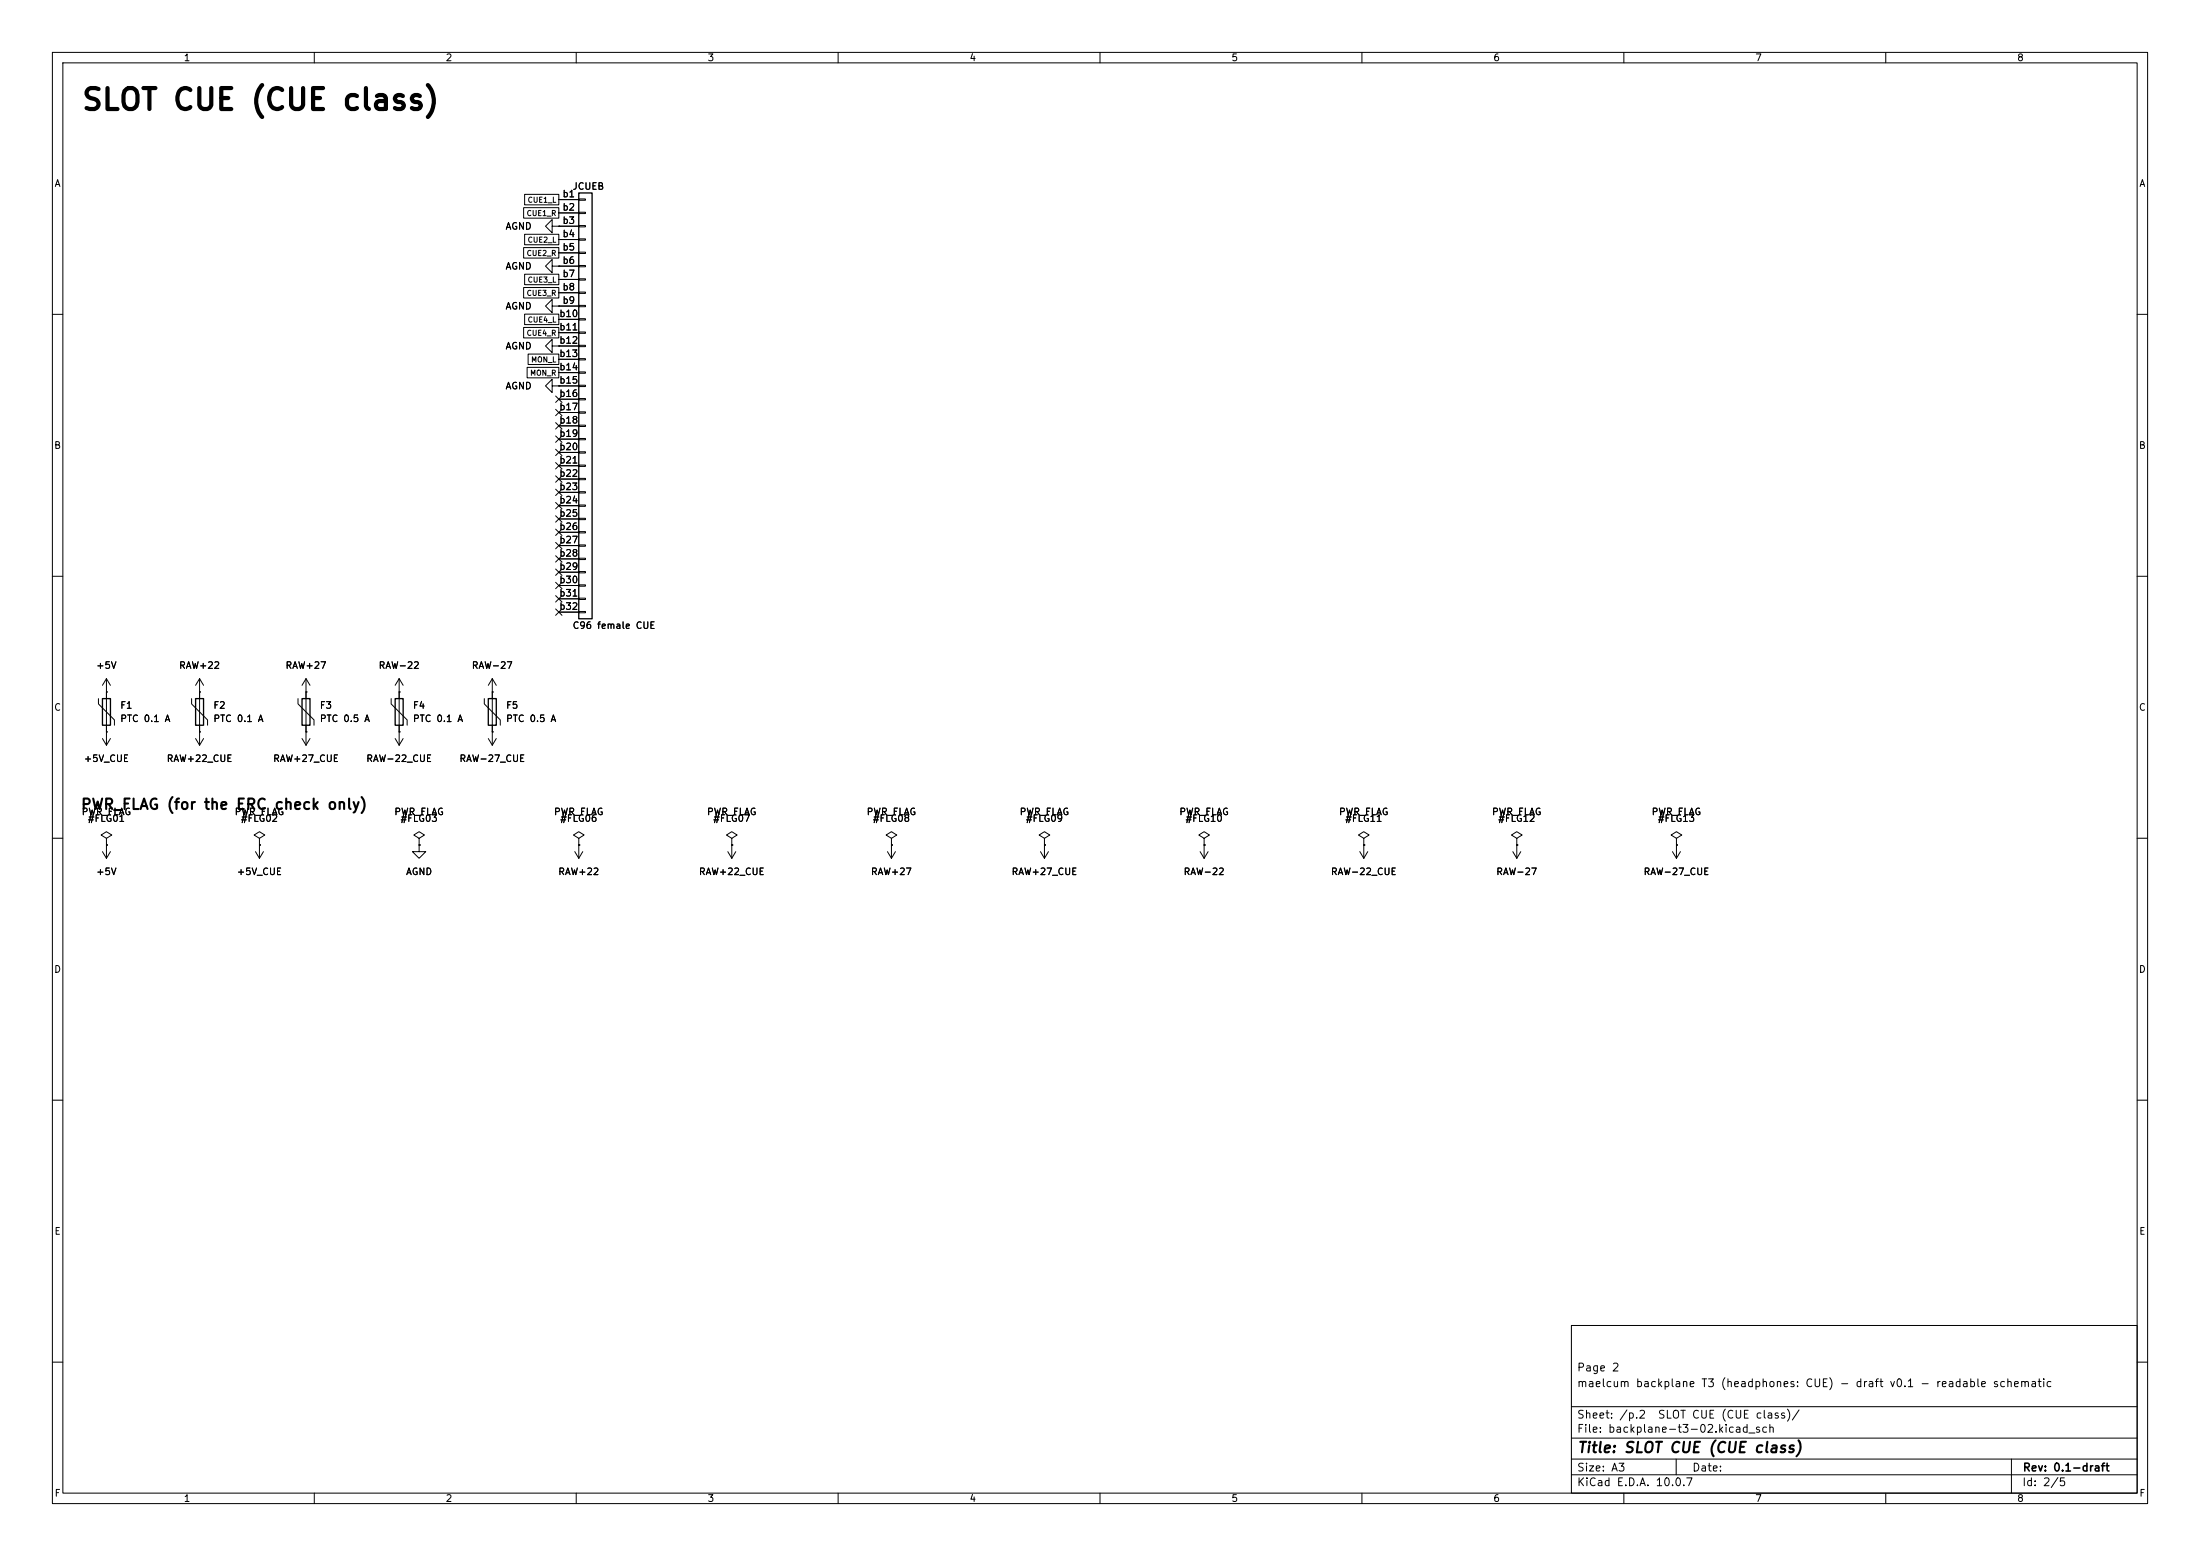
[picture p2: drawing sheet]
<svg xmlns="http://www.w3.org/2000/svg" width="420mm" height="297mm" viewBox="0 0 420 297" stroke-linecap="round" stroke-linejoin="round" font-family="sans-serif">
<g fill="none" stroke="#000" stroke-width=".19">
<path d="M10 10h400v277h-400zM12 12h396v273h-396zM60 10v2M110 10v2M160 10v2M210 10v2M260 10v2M310 10v2M360 10v2M100 39.6h6.7v2h-6.7zM100.2 37.1h6.5v2h-6.5zM106.7 38.1h3.8"/>
<path d="M110.5 38h1.3v.2h-1.3zM100 54.9h6.7v2h-6.7zM100 47.3h6.7v2h-6.7zM100.2 60h6.5v2h-6.5zM100.2 52.3h6.5v2h-6.5zM100.2 44.7h6.5v2h-6.5zM105.4 43.2v-1.3l-1.3 1.3 1.3 1.3v-1.3h1.3M105.4 50.8v-1.3l-1.3 1.3 1.3 1.3v-1.3h1.3M105.4 58.4v-1.2l-1.3 1.2 1.3 1.3v-1.3h1.3M106.7 43.2h.1M106.7 50.8h.1M106.7 58.4h.1"/>
<path d="M106.7 40.6h3.8M106.7 43.2h3.8M106.7 45.7h3.8M106.7 48.3h3.8M106.7 50.8h3.8M106.7 53.3h3.8M106.7 55.9h3.8M106.7 58.4h3.8M110.5 40.5h1.3v.3h-1.3zM110.5 43.1h1.3v.2h-1.3zM110.5 45.6h1.3v.2h-1.3zM110.5 48.1h1.3v.3h-1.3z"/>
<path d="M110.5 50.7h1.3v.2h-1.3zM110.5 53.2h1.3v.3h-1.3zM110.5 55.8h1.3v.2h-1.3zM110.5 58.3h1.3v.2h-1.3zM10 60h2M100 62.5h6.7v2h-6.7zM100.6 70.1h6.1v2h-6.1zM100.8 67.6h5.9v2h-5.9zM105.4 73.7v-1.3l-1.3 1.3 1.3 1.2v-1.2h1.3M105.4 66v-1.2l-1.3 1.2 1.3 1.3v-1.3h1.3M106.1 78.1l1.2 1.2M106.1 75.6l1.2 1.2"/>
<path d="M106.7 73.7h.1M106.7 66h.1M106.7 61h3.8M106.7 63.5h3.8M106.7 66h3.8M106.7 68.6h3.8M106.7 71.1h3.8M106.7 73.7h3.8M106.7 76.2h3.8M106.7 78.7h3.8M107.3 78.1l-1.2 1.2M107.3 75.6l-1.2 1.2"/>
<path d="M110.5 60.8h1.3v.3h-1.3zM110.5 63.4h1.3v.2h-1.3zM110.5 65.9h1.3v.3h-1.3zM110.5 68.5h1.3v.2h-1.3zM110.5 71h1.3v.2h-1.3zM110.5 73.5h1.3v.3h-1.3zM110.5 76.1h1.3v.2h-1.3zM110.5 78.6h1.3v.3h-1.3zM408 60h2M106.1 90.8l1.2 1.2M106.1 98.5l1.2 1.2M106.1 95.9l1.2 1.2"/>
<path d="M106.1 93.4l1.2 1.2M106.1 88.3l1.2 1.2M106.1 85.8l1.2 1.2M106.1 83.2l1.2 1.2M106.1 80.7l1.2 1.2M106.7 81.3h3.8M106.7 83.8h3.8M106.7 86.4h3.8M106.7 88.9h3.8M106.7 91.4h3.8M106.7 94h3.8M106.7 96.5h3.8"/>
<path d="M106.7 99.1h3.8M107.3 90.8l-1.2 1.2M107.3 98.5l-1.2 1.2M107.3 95.9l-1.2 1.2M107.3 93.4l-1.2 1.2M107.3 88.3l-1.2 1.2M107.3 85.8l-1.2 1.2M107.3 83.2l-1.2 1.2M107.3 80.7l-1.2 1.2M110.5 81.2h1.3v.2h-1.3zM110.5 83.7h1.3v.2h-1.3zM110.5 86.2h1.3v.3h-1.3z"/>
<path d="M110.5 88.8h1.3v.2h-1.3zM110.5 91.3h1.3v.3h-1.3zM110.5 93.9h1.3v.2h-1.3zM110.5 96.4h1.3v.2h-1.3zM110.5 98.9h1.3v.3h-1.3zM10 110h2M106.1 108.6l1.2 1.2M106.1 106.1l1.2 1.2M106.1 103.5l1.2 1.2M106.1 101l1.2 1.2M106.1 113.7l1.2 1.2M106.1 111.2l1.2 1.2"/>
<path d="M106.1 116.2l1.2 1.2M106.7 101.6h3.8M106.7 104.1h3.8M106.7 106.7h3.8M106.7 109.2h3.8M106.7 111.8h3.8M106.7 114.3h3.8M106.7 116.8h3.8M107.3 108.6l-1.2 1.2M107.3 106.1l-1.2 1.2M107.3 103.5l-1.2 1.2M107.3 101l-1.2 1.2"/>
<path d="M107.3 113.7l-1.2 1.2M107.3 111.2l-1.2 1.2M107.3 116.2l-1.2 1.2M110.5 101.5h1.3v.2h-1.3zM110.5 104h1.3v.3h-1.3zM110.5 106.6h1.3v.2h-1.3zM110.5 109.1h1.3v.2h-1.3zM110.5 111.6h1.3v.3h-1.3zM110.5 114.2h1.3v.2h-1.3zM110.5 116.7h1.3v.3h-1.3zM408 110h2M18.8 133.4v1l3 3v1"/>
<path d="M20.3 139.7h.1M20.3 132.1h.1M20.3 129.5v12.7M20.3 129.5l-.7 1.3M20.3 129.5l.8 1.3M36.6 133.4v1l3 3v1M38.1 139.7h.1M38.1 132.1h.1M38.1 129.5v12.7M38.1 129.5l-.8 1.3M38.1 129.5l.8 1.3M56.9 133.4v1l3 3v1"/>
<path d="M58.4 139.7h.1M58.4 132.1h.1M58.4 129.5v12.7M58.4 129.5l-.7 1.3M58.4 129.5l.8 1.3M74.7 133.4v1l3 3v1M76.2 132.1h.1M76.2 139.7h.1M76.2 129.5l-.8 1.3M76.2 129.5l.8 1.3M76.2 129.5v12.7M92.5 133.4v1l3 3v1"/>
<path d="M94 132.1h.1M94 139.7h.1M94 129.5l-.8 1.3M94 129.5l.7 1.3M94 129.5v12.7M10 160h2M19.6 141l.7 1.2M21.1 141l-.8 1.2M37.3 141l.8 1.2M38.9 141l-.8 1.2M57.7 141l.7 1.2M59.2 141l-.8 1.2"/>
<path d="M75.4 141l.8 1.2M77 141l-.8 1.2M93.2 141l.8 1.2M94.7 141l-.7 1.2M408 160h2M19.6 162.6l.7 1.2M20.3 161.3h.1M20.3 160l1-.6-1-.6-1 .6 1 .6v1.3M20.3 161.3v2.5M21.1 162.6l-.8 1.2M48.8 162.6l.7 1.2M49.5 160l1-.6-1-.6-1 .6 1 .6v1.3"/>
<path d="M49.5 161.3h.1M49.5 161.3v2.5M50.3 162.6l-.8 1.2M80 160l1-.6-1-.6-1 .6 1 .6v1.3M80 161.3h.1M80 161.3v1.3h1.3l-1.3 1.2-1.3-1.2h1.3M109.7 162.6l.8 1.2M110.5 161.3h.1M110.5 160l1-.6-1-.6-1 .6 1 .6v1.3M110.5 161.3v2.5M111.3 162.6l-.8 1.2M138.9 162.6l.8 1.2"/>
<path d="M139.7 160l1-.6-1-.6-1 .6 1 .6v1.3M139.7 161.3h.1M139.7 161.3v2.5M140.5 162.6l-.8 1.2M169.4 162.6l.8 1.2M170.2 161.3h.1M170.2 160l1-.6-1-.6-1 .6 1 .6v1.3M170.2 161.3v2.5M170.9 162.6l-.7 1.2M198.6 162.6l.8 1.2M199.4 160l1-.6-1-.6-1 .6 1 .6v1.3M199.4 161.3h.1"/>
<path d="M199.4 161.3v2.5M200.2 162.6l-.8 1.2M229.1 162.6l.8 1.2M229.9 161.3h.1M229.9 160l1-.6-1-.6-1 .6 1 .6v1.3M229.9 161.3v2.5M230.6 162.6l-.7 1.2M259.6 162.6l.7 1.2M260.3 160l1.1-.6-1.1-.6-1 .6 1 .6v1.3M260.3 161.3h.1M260.3 161.3v2.5M261.1 162.6l-.8 1.2"/>
<path d="M288.8 162.6l.8 1.2M289.6 161.3h.1M289.6 160l1-.6-1-.6-1.1 .6 1.1 .6v1.3M289.6 161.3v2.5M290.3 162.6l-.7 1.2M319.3 162.6l.7 1.2M320 161.3h.1M320 160l1.1-.6-1.1-.6-1 .6 1 .6v1.3M320 161.3v2.5M320.8 162.6l-.8 1.2M10 210h2M408 210h2"/>
<path d="M300 253h108v32h-108zM10 260h2M300 278.5h108M300 274.5h108M300 268.5h108M320 278.5v3M384 278.5v6.5M408 260h2M60 285v2M110 285v2M160 285v2M210 285v2"/>
<path d="M260 285v2M300 281.5h108M310 285v2M360 285v2"/>
</g>
<path d="M110.5 36.8h2.5v81.3h-2.5zM19.6 133.4h1.5v5h-1.5zM37.3 133.4h1.6v5h-1.6zM57.7 133.4h1.5v5h-1.5zM75.4 133.4h1.6v5h-1.6zM93.2 133.4h1.5v5h-1.5z" fill="none" stroke="#000" stroke-width=".25"/>
<text font-size="4" x="15.4" y="22">SLOT CUE (CUE class)</text>
<g font-size="2">
<text x="15.3" y="155">PWR_FLAG (for the ERC check only)</text>
<text x="301" y="277.8">Title: SLOT CUE (CUE class)</text>
</g>
<g font-size="1.5">
<text x="300.9" y="262.1">Page 2</text>
<text x="300.9" y="265.1">maelcum backplane T3 (headphones: CUE) - draft v0.1 - readable schematic</text>
<text x="300.9" y="273.8">File: backplane-t3-02.kicad_sch</text>
<text x="300.9" y="271.1">Sheet: /p.2</text>
<text x="316.4" y="271.1">SLOT CUE (CUE class)/</text>
<text x="300.9" y="281.2">Size: A3</text>
<text x="322.9" y="281.2">Date:</text>
<text x="386" y="281.2">Rev: 0.1-draft</text>
<text x="300.9" y="284">KiCad E.D.A. 10.0.7</text>
<text x="385.9" y="284">Id: 2/5</text>
</g>
<g font-size="1.3">
<text x="35" y="12">1</text>
<text x="85" y="12">2</text>
<text x="135" y="12">3</text>
<text x="185" y="12">4</text>
<text x="235" y="12">5</text>
<text x="285" y="12">6</text>
<text x="335" y="12">7</text>
<text x="385" y="12">8</text>
<text x="10.3" y="36">A</text>
<text x="408.3" y="36">A</text>
<text x="107.3" y="38">b1</text>
<text x="107.3" y="40.5">b2</text>
<text x="109.2" y="36.5">JCUEB</text>
<text x="96.4" y="44.1">AGND</text>
<text x="107.3" y="43">b3</text>
<text x="107.3" y="45.6">b4</text>
<text x="96.4" y="51.8">AGND</text>
<text x="107.3" y="48.1">b5</text>
<text x="107.3" y="50.7">b6</text>
<text x="107.3" y="53.2">b7</text>
<text x="96.4" y="59.4">AGND</text>
<text x="107.3" y="55.7">b8</text>
<text x="107.3" y="58.3">b9</text>
<text x="106.7" y="60.8">b10</text>
<text x="106.7" y="63.4">b11</text>
<text x="106.7" y="65.9">b12</text>
<text x="96.4" y="67">AGND</text>
<text x="106.7" y="68.4">b13</text>
<text x="106.7" y="71">b14</text>
<text x="96.4" y="74.6">AGND</text>
<text x="106.7" y="73.5">b15</text>
<text x="106.7" y="76.1">b16</text>
<text x="106.7" y="78.6">b17</text>
<text x="106.7" y="81.1">b18</text>
<text x="106.7" y="83.7">b19</text>
<text x="10.2" y="86">B</text>
<text x="106.7" y="86.2">b20</text>
<text x="106.7" y="88.8">b21</text>
<text x="408.2" y="86">B</text>
<text x="106.7" y="91.3">b22</text>
<text x="106.7" y="93.8">b23</text>
<text x="106.7" y="96.4">b24</text>
<text x="106.7" y="98.9">b25</text>
<text x="106.7" y="101.5">b26</text>
<text x="106.7" y="104">b27</text>
<text x="106.7" y="106.5">b28</text>
<text x="106.7" y="109.1">b29</text>
<text x="106.7" y="111.6">b30</text>
<text x="106.7" y="114.2">b31</text>
<text x="106.7" y="116.7">b32</text>
<text x="109.2" y="120.3">C96 female CUE</text>
<text x="18.3" y="128">+5V</text>
<text x="34.1" y="128">RAW+22</text>
<text x="54.4" y="128">RAW+27</text>
<text x="72.2" y="128">RAW-22</text>
<text x="90" y="128">RAW-27</text>
<text x="10.2" y="136">C</text>
<text x="22.8" y="135.6">F1</text>
<text x="40.6" y="135.6">F2</text>
<text x="60.9" y="135.6">F3</text>
<text x="78.7" y="135.6">F4</text>
<text x="96.5" y="135.6">F5</text>
<text x="408.2" y="136">C</text>
<text x="22.8" y="138.1">PTC 0.1 A</text>
<text x="40.6" y="138.1">PTC 0.1 A</text>
<text x="60.9" y="138.1">PTC 0.5 A</text>
<text x="78.7" y="138.1">PTC 0.1 A</text>
<text x="96.5" y="138.1">PTC 0.5 A</text>
<text x="15.9" y="145.7">+5V_CUE</text>
<text x="31.7" y="145.7">RAW+22_CUE</text>
<text x="52" y="145.7">RAW+27_CUE</text>
<text x="69.8" y="145.7">RAW-22_CUE</text>
<text x="87.6" y="145.7">RAW-27_CUE</text>
<text x="15.5" y="155.9">PWR_FLAG</text>
<text x="44.7" y="155.9">PWR_FLAG</text>
<text x="75.2" y="155.9">PWR_FLAG</text>
<text x="105.6" y="155.9">PWR_FLAG</text>
<text x="134.9" y="155.9">PWR_FLAG</text>
<text x="165.3" y="155.9">PWR_FLAG</text>
<text x="194.5" y="155.9">PWR_FLAG</text>
<text x="225" y="155.9">PWR_FLAG</text>
<text x="255.5" y="155.9">PWR_FLAG</text>
<text x="284.7" y="155.9">PWR_FLAG</text>
<text x="315.2" y="155.9">PWR_FLAG</text>
<text x="16.7" y="157.2">#FLG01</text>
<text x="45.9" y="157.2">#FLG02</text>
<text x="76.3" y="157.2">#FLG03</text>
<text x="106.8" y="157.2">#FLG06</text>
<text x="136" y="157.2">#FLG07</text>
<text x="166.5" y="157.2">#FLG08</text>
<text x="195.7" y="157.2">#FLG09</text>
<text x="226.2" y="157.2">#FLG10</text>
<text x="256.7" y="157.2">#FLG11</text>
<text x="285.9" y="157.2">#FLG12</text>
<text x="316.4" y="157.2">#FLG13</text>
<text x="18.3" y="167.3">+5V</text>
<text x="45.1" y="167.3">+5V_CUE</text>
<text x="77.4" y="167.3">AGND</text>
<text x="106.5" y="167.3">RAW+22</text>
<text x="133.3" y="167.3">RAW+22_CUE</text>
<text x="166.2" y="167.3">RAW+27</text>
<text x="193" y="167.3">RAW+27_CUE</text>
<text x="225.8" y="167.3">RAW-22</text>
<text x="254" y="167.3">RAW-22_CUE</text>
<text x="285.5" y="167.3">RAW-27</text>
<text x="313.7" y="167.3">RAW-27_CUE</text>
<text x="10.2" y="186">D</text>
<text x="408.2" y="186">D</text>
<text x="10.3" y="236">E</text>
<text x="408.3" y="236">E</text>
<text x="10.3" y="286">F</text>
<text x="35" y="287">1</text>
<text x="85" y="287">2</text>
<text x="135" y="287">3</text>
<text x="185" y="287">4</text>
<text x="235" y="287">5</text>
<text x="285" y="287">6</text>
<text x="335" y="287">7</text>
<text x="385" y="287">8</text>
<text x="408.3" y="286">F</text>
</g>
<g font-size="1">
<text x="100.4" y="41.5">CUE1_R</text>
<text x="100.6" y="38.9">CUE1_L</text>
<text x="100.6" y="46.5">CUE2_L</text>
<text x="100.4" y="49.1">CUE2_R</text>
<text x="100.4" y="56.7">CUE3_R</text>
<text x="100.6" y="54.2">CUE3_L</text>
<text x="100.4" y="64.3">CUE4_R</text>
<text x="100.6" y="61.8">CUE4_L</text>
<text x="101.1" y="71.9">MON_R</text>
<text x="101.3" y="69.4">MON_L</text>
</g>
</svg>
